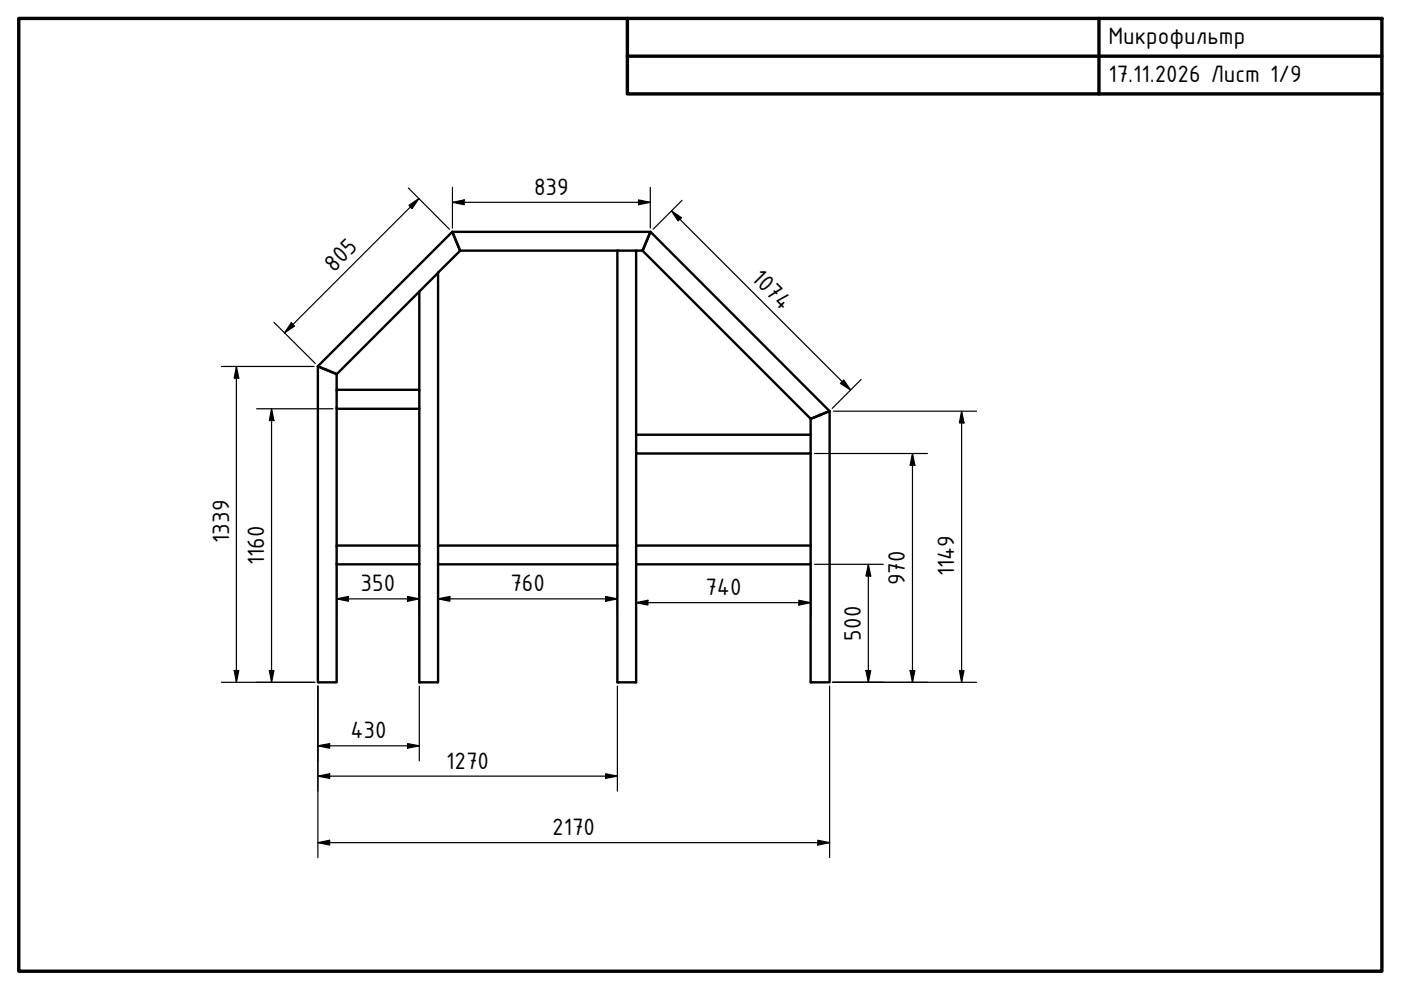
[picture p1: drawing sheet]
<svg xmlns="http://www.w3.org/2000/svg" width="297mm" height="210mm" viewBox="0 0 297 210" stroke-linecap="round" stroke-linejoin="round" font-family="sans-serif">
<!-- layer: Visible (ISO) -->
<g fill="none" stroke="#000" stroke-width=".51">
<path d="M92.9 57.8l-4 4M92.9 57.8l4.6-4.6-1.6-4-28.5 28.5 4 1.6 17.5-17.5M92.9 57.8v57.9M130.9 53.1v62.6M134.9 53.1h1.3l1.7-3.9h-42l1.7 3.9h37.3v39.1M137.9 49.2l38 37.9-4 1.7-35.6-35.6zM67.5 77.7h.1M67.6 77.7h.1M69.3 78.4v.1M69.4 78.5h.1M88.9 61.8v20.8M71.4 82.6h17.5v4.1h-17.5z"/>
<path d="M71.4 82.6v-3.3l-4-1.6v67h4v-25.1M71.4 86.7v29M88.9 86.7v29M134.9 92.2h37v4h-37zM134.9 96.2v19.5M171.9 92.2v-3.4l4-1.6v57.5h-4v-25.1M171.9 96.2v19.5M173.9 87.9v.1M174 87.9v.1M175.6 87.3h.1M175.7 87.3h.1M175.8 87.2h.1"/>
<path d="M71.4 115.7h17.5v3.9h-17.5zM88.9 119.6v25.1h4v-25.1M92.9 115.7h38v3.9h-38zM130.9 119.6v25.1h4v-25.1M134.9 115.7h37v3.9h-37z"/>
</g>
<!-- layer: Border (ISO) -->
<path d="M4 3.9h289v202h-289zM133 3.9v16h160M133 11.9h160M233 3.9v16" fill="none" stroke="#000" stroke-width=".72"/>
<!-- layer: Dimension (ISO) -->
<g fill="none" stroke="#000" stroke-width=".25">
<path d="M86.6 39.8l8.7 8.8M95.9 39.7v8.7M137.9 39.7v8.7M86.7 43.5l2.1-1.4-1.4 2.1zM88.8 42.1l-28.5 28.5M95.9 42.9l2.5-.5v1zM95.9 42.9h42M135.4 42.4l2.5 .5-2.5 .5zM142.4 44.7l2.1 1.5-.7 .6zM142.4 44.7l37.9 38M144.6 42.5l-6.1 6.1M46.9 77.7h19.7"/>
<path d="M50.1 77.7l.5 2.5h-.9zM50.1 77.7v67M58.1 68.3l8.7 8.8M61.8 68.4l.6 .7-2.1 1.5zM54.4 86.7h16.2M57.6 86.7l.5 2.5h-1zM57.6 86.7v58M172.7 96.2h23.9M176.7 87.2h30.4M178.9 80.6l1.4 2.1-2.1-1.4zM182.6 80.4l-6.2 6.2M193.5 96.2l.5 2.5h-1z"/>
<path d="M193.5 96.2v48.5M203.9 87.2l.5 2.5h-1zM203.9 87.2v57.5M172.7 119.6h14.6M184.1 119.6l.5 2.5h-1zM184.1 119.6v25.1M71.4 127l2.5-.5v1zM71.4 127h17.5M71.4 120.5v9.6M86.4 126.5l2.5 .5-2.5 .5zM88.9 120.5v9.6M92.9 127l2.5-.5v1z"/>
<path d="M92.9 127h38M92.9 120.5v9.6M128.4 126.5l2.5 .5-2.5 .5zM130.9 120.5v9.6M134.9 127.8l2.5-.5v1zM134.9 127.8h37M134.9 120.5v10.5M169.4 127.3l2.5 .5-2.5 .5zM171.9 120.5v10.5M46.9 144.7h19.9M49.7 142.2h.9l-.5 2.5zM57.1 142.2h1l-.5 2.5z"/>
<path d="M67.4 158.1l2.5-.4v.9zM67.4 158.1h21.5M67.4 145.5v36.3M86.4 157.7l2.5 .4-2.5 .5zM88.9 145.5v15.8M130.9 145.5v22.2M175.9 145.5v36.3M176.5 144.7h30.6M183.6 142.2h1l-.5 2.5zM193 142.2h1l-.5 2.5zM203.4 142.2h1l-.5 2.5zM67.4 164.6l2.5-.5v.9z"/>
<path d="M67.4 178.7l2.5-.5v1zM67.4 164.6h63.5M67.4 178.7h108.5M128.4 164.1l2.5 .5-2.5 .4zM173.4 178.2l2.5 .5-2.5 .5z"/>
</g>
<g fill="#000">
<path d="M86.7 43.5l2.1-1.4-1.4 2.1zM95.9 42.9l2.5-.5v1zM135.4 42.4l2.5 .5-2.5 .5zM142.4 44.7l2.1 1.5-.7 .6zM61.8 68.4l.6 .7-2.1 1.5zM50.1 77.7l.5 2.5h-.9zM57.6 86.7l.5 2.5h-1zM178.9 80.6l1.4 2.1-2.1-1.4zM193.5 96.2l.5 2.5h-1zM203.9 87.2l.5 2.5h-1zM71.4 127l2.5-.5v1zM86.4 126.5l2.5 .5-2.5 .5z"/>
<path d="M92.9 127l2.5-.5v1zM128.4 126.5l2.5 .5-2.5 .5zM134.9 127.8l2.5-.5v1zM169.4 127.3l2.5 .5-2.5 .5zM184.1 119.6l.5 2.5h-1zM49.7 142.2h.9l-.5 2.5zM57.1 142.2h1l-.5 2.5zM67.4 158.1l2.5-.4v.9zM86.4 157.7l2.5 .4-2.5 .5zM183.6 142.2h1l-.5 2.5zM193 142.2h1l-.5 2.5zM203.4 142.2h1l-.5 2.5z"/>
<path d="M67.4 164.6l2.5-.5v.9zM67.4 178.7l2.5-.5v1zM128.4 164.1l2.5 .5-2.5 .4zM173.4 178.2l2.5 .5-2.5 .5z"/>
</g>
<g font-size="5.4">
<text x="235" y="9.4">Микрофильтр</text>
<text x="235" y="17.4">17.11.2026 Лист 1/9</text>
<text x="113.2" y="41.3">839</text>
<text x="70.8" y="57.8" transform="rotate(-45 70.8 57.8)">805</text>
<text x="159.1" y="59.2" transform="rotate(45 159.1 59.2)">1074</text>
<text x="48.6" y="115.1" transform="rotate(-90 48.6 115.1)">1339</text>
<text x="56" y="119.9" transform="rotate(-90 56 119.9)">1160</text>
<text x="76.5" y="125.4">350</text>
<text x="108.2" y="125.4">760</text>
<text x="191.9" y="124.1" transform="rotate(-90 191.9 124.1)">970</text>
<text x="202.3" y="122.2" transform="rotate(-90 202.3 122.2)">1149</text>
<text x="149.6" y="126.2">740</text>
<text x="182.5" y="135.8" transform="rotate(-90 182.5 135.8)">500</text>
<text x="74.3" y="156.6">430</text>
<text x="94.6" y="163">1270</text>
<text x="117.1" y="177.1">2170</text>
</g>
</svg>
